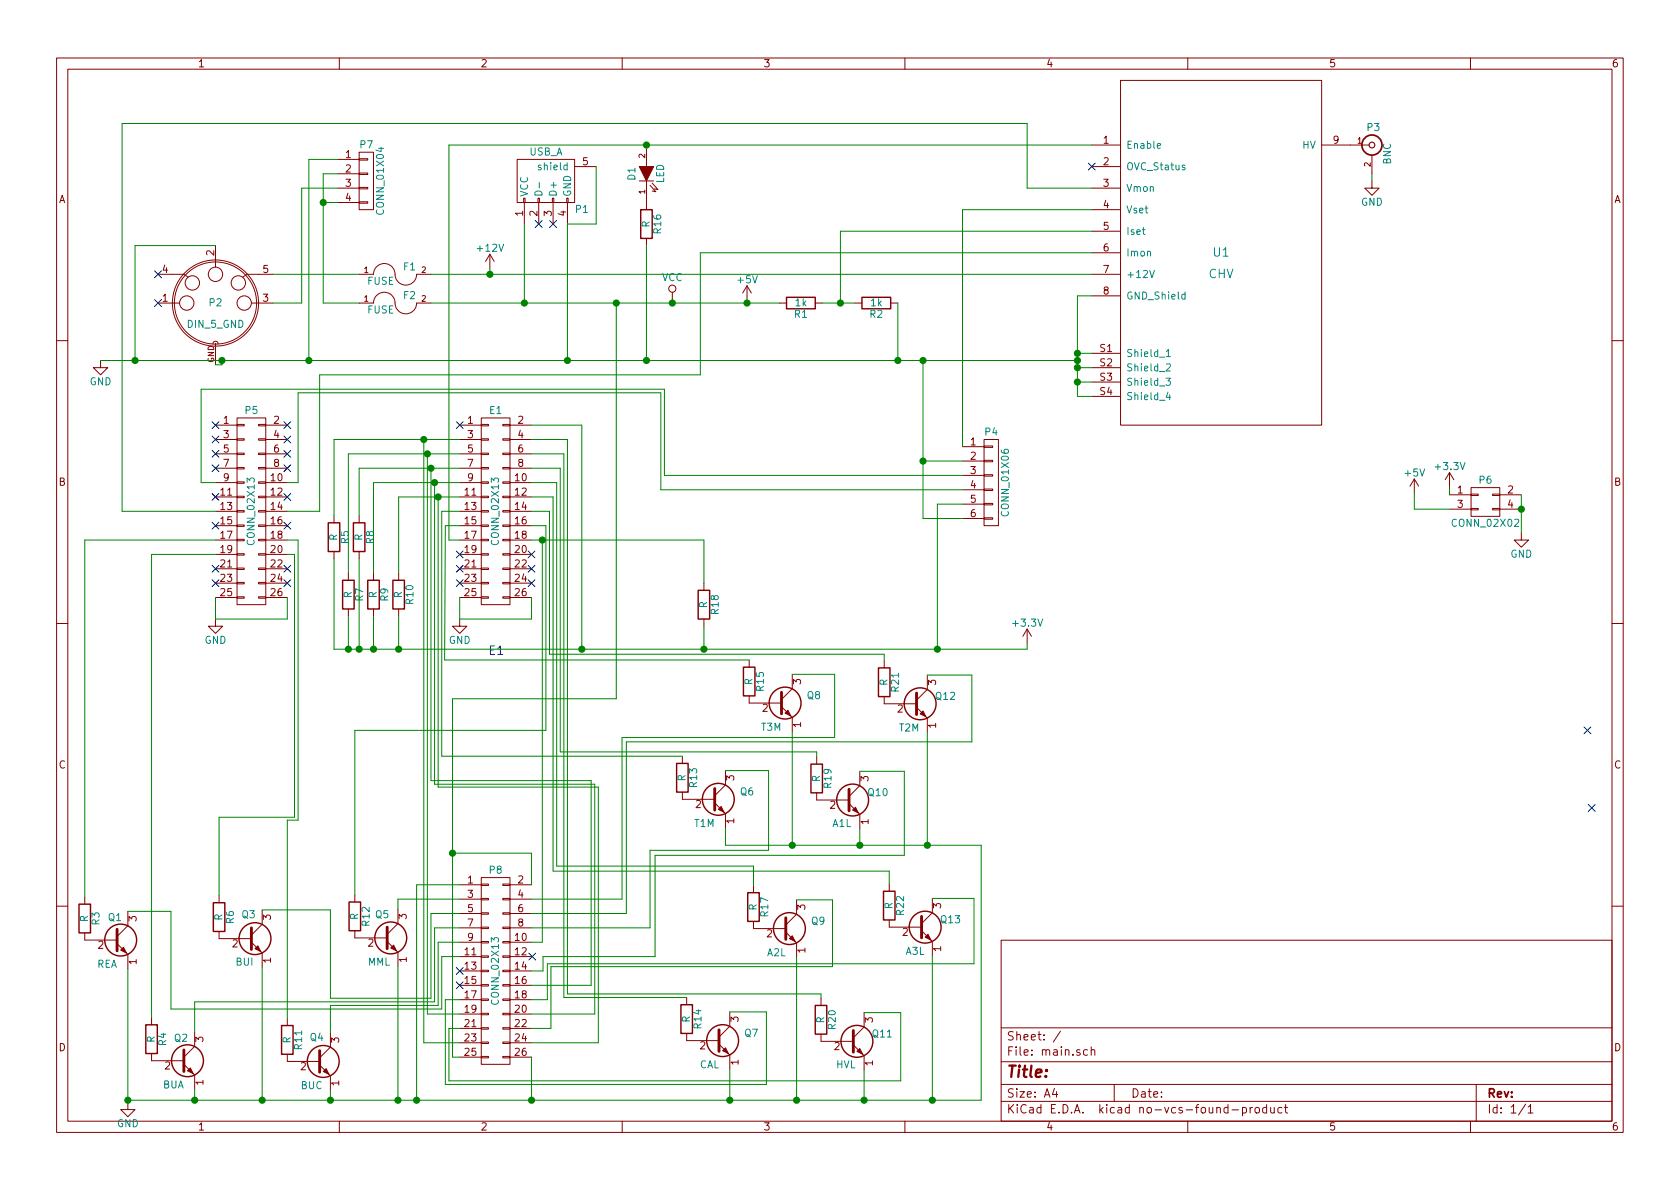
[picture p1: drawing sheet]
EESchema Schematic File Version 2
LIBS:power
LIBS:device
LIBS:transistors
LIBS:conn
LIBS:linear
LIBS:regul
LIBS:74xx
LIBS:cmos4000
LIBS:adc-dac
LIBS:memory
LIBS:xilinx
LIBS:microcontrollers
LIBS:dsp
LIBS:microchip
LIBS:analog_switches
LIBS:motorola
LIBS:texas
LIBS:intel
LIBS:audio
LIBS:interface
LIBS:digital-audio
LIBS:philips
LIBS:display
LIBS:cypress
LIBS:siliconi
LIBS:opto
LIBS:atmel
LIBS:contrib
LIBS:valves
LIBS:chv
LIBS:din
EELAYER 25 0
EELAYER END
$Descr A4 11693 8268
encoding utf-8
Sheet 1 1
Title ""
Date ""
Rev ""
Comp ""
Comment1 ""
Comment2 ""
Comment3 ""
Comment4 ""
$EndDescr
$Comp
L CHV U1
U 1 1
P 8500 1750
F 0 "U1" H 8500 1750 60  0000 C CNN
F 1 "CHV" H 8500 1600 60  0000 C CNN
F 2 "caen:CHV-rev2" H 8500 1750 60  0001 C CNN
F 3 "" H 8500 1750 60  0000 C CNN
	1    8500 1750
	1    0    0    -1  
$EndComp
$Comp
L CONN_02X13 E1
U 1 1
P 3450 3550
F 0 "E1" H 3450 4250 50  0000 C CNN
F 1 "CONN_02X13" V 3450 3550 50  0000 C CNN
F 2 "Pin_Headers:Pin_Header_Straight_2x13" H 3450 2400 60  0001 C CNN
F 3 "" H 3450 2400 60  0000 C CNN
	1    3450 3550
	1    0    0    -1  
$EndComp
$Comp
L CONN_02X13 P5
U 1 1
P 1750 3550
F 0 "P5" H 1750 4250 50  0000 C CNN
F 1 "CONN_02X13" V 1750 3550 50  0000 C CNN
F 2 "Pin_Headers:Pin_Header_Straight_2x13" H 1750 2400 60  0001 C CNN
F 3 "" H 1750 2400 60  0000 C CNN
	1    1750 3550
	1    0    0    -1  
$EndComp
$Comp
L CONN_01X04 P7
U 1 1
P 2550 1250
F 0 "P7" H 2550 1500 50  0000 C CNN
F 1 "CONN_01X04" V 2650 1250 50  0000 C CNN
F 2 "Pin_Headers:Pin_Header_Straight_1x04" H 2550 1250 60  0001 C CNN
F 3 "" H 2550 1250 60  0000 C CNN
	1    2550 1250
	1    0    0    -1  
$EndComp
$Comp
L USB_A P1
U 1 1
P 3850 1250
F 0 "P1" H 4050 1050 50  0000 C CNN
F 1 "USB_A" H 3800 1450 50  0000 C CNN
F 2 "Connect:USB_A" V 3800 1150 60  0001 C CNN
F 3 "" V 3800 1150 60  0000 C CNN
	1    3850 1250
	1    0    0    -1  
$EndComp
$Comp
L CONN_01X06 P4
U 1 1
P 6900 3350
F 0 "P4" H 6900 3700 50  0000 C CNN
F 1 "CONN_01X06" V 7000 3350 50  0000 C CNN
F 2 "Pin_Headers:Pin_Header_Straight_1x06" H 6900 3350 60  0001 C CNN
F 3 "" H 6900 3350 60  0000 C CNN
	1    6900 3350
	1    0    0    -1  
$EndComp
$Comp
L FUSE F1
U 1 1
P 2750 1900
F 0 "F1" H 2850 1950 50  0000 C CNN
F 1 "FUSE" H 2650 1850 50  0000 C CNN
F 2 "Fuse_Holders_and_Fuses:Fuseholder5x20_horiz_SemiClosed_Casing10x25mm" H 2750 1900 60  0001 C CNN
F 3 "" H 2750 1900 60  0000 C CNN
	1    2750 1900
	1    0    0    -1  
$EndComp
$Comp
L FUSE F2
U 1 1
P 2750 2100
F 0 "F2" H 2850 2150 50  0000 C CNN
F 1 "FUSE" H 2650 2050 50  0000 C CNN
F 2 "Fuse_Holders_and_Fuses:Fuseholder5x20_horiz_SemiClosed_Casing10x25mm" H 2750 2100 60  0001 C CNN
F 3 "" H 2750 2100 60  0000 C CNN
	1    2750 2100
	1    0    0    -1  
$EndComp
$Comp
L R R1
U 1 1
P 5575 2100
F 0 "R1" V 5655 2100 50  0000 C CNN
F 1 "1k" V 5575 2100 50  0000 C CNN
F 2 "Resistors_ThroughHole:Resistor_Horizontal_RM10mm" V 5505 2100 30  0001 C CNN
F 3 "" H 5575 2100 30  0000 C CNN
	1    5575 2100
	0    1    1    0   
$EndComp
$Comp
L R R2
U 1 1
P 6100 2100
F 0 "R2" V 6180 2100 50  0000 C CNN
F 1 "1k" V 6100 2100 50  0000 C CNN
F 2 "Resistors_ThroughHole:Resistor_Horizontal_RM10mm" V 6030 2100 30  0001 C CNN
F 3 "" H 6100 2100 30  0000 C CNN
	1    6100 2100
	0    1    1    0   
$EndComp
$Comp
L BNC P3
U 1 1
P 9550 1000
F 0 "P3" H 9560 1120 50  0000 C CNN
F 1 "BNC" V 9660 940 50  0000 C CNN
F 2 "caen:BNC" H 9550 1000 60  0001 C CNN
F 3 "" H 9550 1000 60  0000 C CNN
	1    9550 1000
	1    0    0    -1  
$EndComp
$Comp
L DIN_5_GND P2
U 1 1
P 1500 2100
F 0 "P2" H 1500 2100 50  0000 C CNN
F 1 "DIN_5_GND" H 1500 1950 50  0000 C CNN
F 2 "caen:DIN-Switchcraft" H 1500 2100 50  0001 C CNN
F 3 "" H 1500 2100 50  0000 C CNN
	1    1500 2100
	1    0    0    -1  
$EndComp
NoConn ~ 1100 1900
NoConn ~ 1100 2100
$Comp
L GND #PWR01
U 1 1
P 9550 1250
F 0 "#PWR01" H 9550 1000 50  0001 C CNN
F 1 "GND" H 9550 1100 50  0000 C CNN
F 2 "" H 9550 1250 60  0000 C CNN
F 3 "" H 9550 1250 60  0000 C CNN
	1    9550 1250
	1    0    0    -1  
$EndComp
NoConn ~ 1500 2950
NoConn ~ 1500 3050
NoConn ~ 1500 3150
NoConn ~ 1500 3250
NoConn ~ 1500 3450
NoConn ~ 2000 2950
NoConn ~ 2000 3050
NoConn ~ 2000 3150
NoConn ~ 2000 3250
NoConn ~ 2000 3450
NoConn ~ 2000 3650
NoConn ~ 1500 3650
NoConn ~ 1500 3950
NoConn ~ 2000 3950
NoConn ~ 2000 4050
NoConn ~ 1500 4050
NoConn ~ 3200 2950
NoConn ~ 3200 3850
NoConn ~ 3200 3950
NoConn ~ 3200 4050
NoConn ~ 3700 4050
NoConn ~ 3700 3950
NoConn ~ 3700 3850
NoConn ~ 3750 1550
NoConn ~ 3850 1550
NoConn ~ 7600 1150
$Comp
L R R18
U 1 1
P 4900 4200
F 0 "R18" V 4980 4200 50  0000 C CNN
F 1 "R" V 4900 4200 50  0000 C CNN
F 2 "Resistors_ThroughHole:Resistor_Horizontal_RM10mm" V 4830 4200 50  0001 C CNN
F 3 "" H 4900 4200 50  0000 C CNN
	1    4900 4200
	1    0    0    -1  
$EndComp
$Comp
L +12V #PWR02
U 1 1
P 3410 1860
F 0 "#PWR02" H 3410 1710 50  0001 C CNN
F 1 "+12V" H 3410 2000 50  0000 C CNN
F 2 "" H 3410 1860 50  0000 C CNN
F 3 "" H 3410 1860 50  0000 C CNN
	1    3410 1860
	1    0    0    -1  
$EndComp
$Comp
L +5V #PWR03
U 1 1
P 5200 2080
F 0 "#PWR03" H 5200 1930 50  0001 C CNN
F 1 "+5V" H 5200 2220 50  0000 C CNN
F 2 "" H 5200 2080 50  0000 C CNN
F 3 "" H 5200 2080 50  0000 C CNN
	1    5200 2080
	1    0    0    -1  
$EndComp
$Comp
L GND #PWR04
U 1 1
P 700 2500
F 0 "#PWR04" H 700 2250 50  0001 C CNN
F 1 "GND" H 700 2350 50  0000 C CNN
F 2 "" H 700 2500 50  0000 C CNN
F 3 "" H 700 2500 50  0000 C CNN
	1    700  2500
	1    0    0    -1  
$EndComp
$Comp
L +3.3V #PWR05
U 1 1
P 7150 4470
F 0 "#PWR05" H 7150 4320 50  0001 C CNN
F 1 "+3.3V" H 7150 4610 50  0000 C CNN
F 2 "" H 7150 4470 50  0000 C CNN
F 3 "" H 7150 4470 50  0000 C CNN
	1    7150 4470
	1    0    0    -1  
$EndComp
$Comp
L GND #PWR06
U 1 1
P 3200 4300
F 0 "#PWR06" H 3200 4050 50  0001 C CNN
F 1 "GND" H 3200 4150 50  0000 C CNN
F 2 "" H 3200 4300 50  0000 C CNN
F 3 "" H 3200 4300 50  0000 C CNN
	1    3200 4300
	1    0    0    -1  
$EndComp
$Comp
L GND #PWR07
U 1 1
P 1500 4300
F 0 "#PWR07" H 1500 4050 50  0001 C CNN
F 1 "GND" H 1500 4150 50  0000 C CNN
F 2 "" H 1500 4300 50  0000 C CNN
F 3 "" H 1500 4300 50  0000 C CNN
	1    1500 4300
	1    0    0    -1  
$EndComp
Text Notes 3400 4550 0    60   ~ 0
E1
$Comp
L R R9
U 1 1
P 2600 4130
F 0 "R9" V 2680 4130 50  0000 C CNN
F 1 "R" V 2600 4130 50  0000 C CNN
F 2 "Resistors_ThroughHole:Resistor_Horizontal_RM10mm" V 2530 4130 50  0001 C CNN
F 3 "" H 2600 4130 50  0000 C CNN
	1    2600 4130
	1    0    0    -1  
$EndComp
$Comp
L R R10
U 1 1
P 2775 4130
F 0 "R10" V 2855 4130 50  0000 C CNN
F 1 "R" V 2775 4130 50  0000 C CNN
F 2 "Resistors_ThroughHole:Resistor_Horizontal_RM10mm" V 2705 4130 50  0001 C CNN
F 3 "" H 2775 4130 50  0000 C CNN
	1    2775 4130
	1    0    0    -1  
$EndComp
$Comp
L R R8
U 1 1
P 2500 3730
F 0 "R8" V 2580 3730 50  0000 C CNN
F 1 "R" V 2500 3730 50  0000 C CNN
F 2 "Resistors_ThroughHole:Resistor_Horizontal_RM10mm" V 2430 3730 50  0001 C CNN
F 3 "" H 2500 3730 50  0000 C CNN
	1    2500 3730
	1    0    0    -1  
$EndComp
$Comp
L R R7
U 1 1
P 2425 4130
F 0 "R7" V 2505 4130 50  0000 C CNN
F 1 "R" V 2425 4130 50  0000 C CNN
F 2 "Resistors_ThroughHole:Resistor_Horizontal_RM10mm" V 2355 4130 50  0001 C CNN
F 3 "" H 2425 4130 50  0000 C CNN
	1    2425 4130
	1    0    0    -1  
$EndComp
$Comp
L R R5
U 1 1
P 2325 3730
F 0 "R5" V 2405 3730 50  0000 C CNN
F 1 "R" V 2325 3730 50  0000 C CNN
F 2 "Resistors_ThroughHole:Resistor_Horizontal_RM10mm" V 2255 3730 50  0001 C CNN
F 3 "" H 2325 3730 50  0000 C CNN
	1    2325 3730
	1    0    0    -1  
$EndComp
$Comp
L LED D1
U 1 1
P 4500 1200
F 0 "D1" H 4500 1300 50  0000 C CNN
F 1 "LED" H 4500 1100 50  0000 C CNN
F 2 "LEDs:LED-5MM" H 4500 1200 50  0001 C CNN
F 3 "" H 4500 1200 50  0000 C CNN
	1    4500 1200
	0    -1   -1   0   
$EndComp
$Comp
L R R16
U 1 1
P 4500 1550
F 0 "R16" V 4580 1550 50  0000 C CNN
F 1 "R" V 4500 1550 50  0000 C CNN
F 2 "Resistors_ThroughHole:Resistor_Horizontal_RM10mm" V 4430 1550 50  0001 C CNN
F 3 "" H 4500 1550 50  0000 C CNN
	1    4500 1550
	1    0    0    -1  
$EndComp
$Comp
L +3.3V #PWR08
U 1 1
P 10090 3380
F 0 "#PWR08" H 10090 3230 50  0001 C CNN
F 1 "+3.3V" H 10090 3520 50  0000 C CNN
F 2 "" H 10090 3380 50  0000 C CNN
F 3 "" H 10090 3380 50  0000 C CNN
	1    10090 3380
	1    0    0    -1  
$EndComp
$Comp
L +5V #PWR09
U 1 1
P 9845 3425
F 0 "#PWR09" H 9845 3275 50  0001 C CNN
F 1 "+5V" H 9845 3565 50  0000 C CNN
F 2 "" H 9845 3425 50  0000 C CNN
F 3 "" H 9845 3425 50  0000 C CNN
	1    9845 3425
	1    0    0    -1  
$EndComp
$Comp
L GND #PWR010
U 1 1
P 10590 3700
F 0 "#PWR010" H 10590 3450 50  0001 C CNN
F 1 "GND" H 10590 3550 50  0000 C CNN
F 2 "" H 10590 3700 50  0000 C CNN
F 3 "" H 10590 3700 50  0000 C CNN
	1    10590 3700
	1    0    0    -1  
$EndComp
$Comp
L GND #PWR011
U 1 1
P 890 7665
F 0 "#PWR011" H 890 7415 50  0001 C CNN
F 1 "GND" H 890 7515 50  0000 C CNN
F 2 "" H 890 7665 50  0000 C CNN
F 3 "" H 890 7665 50  0000 C CNN
	1    890  7665
	1    0    0    -1  
$EndComp
$Comp
L CONN_02X02 P6
U 1 1
P 10340 3485
F 0 "P6" H 10340 3635 50  0000 C CNN
F 1 "CONN_02X02" H 10340 3335 50  0000 C CNN
F 2 "Pin_Headers:Pin_Header_Straight_2x02" H 10340 2285 50  0001 C CNN
F 3 "" H 10340 2285 50  0000 C CNN
	1    10340 3485
	1    0    0    -1  
$EndComp
$Comp
L Q_NPN_EBC Q13
U 1 1
P 6390 6445
F 0 "Q13" H 6690 6495 50  0000 R CNN
F 1 "A3L" H 6435 6275 50  0000 R CNN
F 2 "TO_SOT_Packages_THT:TO-92_Inline_Wide" H 6590 6545 50  0001 C CNN
F 3 "" H 6390 6445 50  0000 C CNN
	1    6390 6445
	1    0    0    -1  
$EndComp
$Comp
L Q_NPN_EBC Q9
U 1 1
P 5445 6455
F 0 "Q9" H 5745 6505 50  0000 R CNN
F 1 "A2L" H 5470 6285 50  0000 R CNN
F 2 "TO_SOT_Packages_THT:TO-92_Inline_Wide" H 5645 6555 50  0001 C CNN
F 3 "" H 5445 6455 50  0000 C CNN
	1    5445 6455
	1    0    0    -1  
$EndComp
$Comp
L Q_NPN_EBC Q11
U 1 1
P 5915 7240
F 0 "Q11" H 6215 7290 50  0000 R CNN
F 1 "HVL" H 5955 7075 50  0000 R CNN
F 2 "TO_SOT_Packages_THT:TO-92_Inline_Wide" H 6115 7340 50  0001 C CNN
F 3 "" H 5915 7240 50  0000 C CNN
	1    5915 7240
	1    0    0    -1  
$EndComp
$Comp
L Q_NPN_EBC Q7
U 1 1
P 4980 7235
F 0 "Q7" H 5280 7285 50  0000 R CNN
F 1 "CAL" H 5005 7065 50  0000 R CNN
F 2 "TO_SOT_Packages_THT:TO-92_Inline_Wide" H 5180 7335 50  0001 C CNN
F 3 "" H 4980 7235 50  0000 C CNN
	1    4980 7235
	1    0    0    -1  
$EndComp
$Comp
L CONN_02X13 P8
U 1 1
P 3450 6750
F 0 "P8" H 3450 7450 50  0000 C CNN
F 1 "CONN_02X13" V 3450 6750 50  0000 C CNN
F 2 "Pin_Headers:Pin_Header_Straight_2x13" H 3450 5600 50  0001 C CNN
F 3 "" H 3450 5600 50  0000 C CNN
	1    3450 6750
	1    0    0    -1  
$EndComp
$Comp
L Q_NPN_EBC Q5
U 1 1
P 2670 6520
F 0 "Q5" H 2710 6680 50  0000 R CNN
F 1 "MML" H 2715 6350 50  0000 R CNN
F 2 "TO_SOT_Packages_THT:TO-92_Inline_Wide" H 2870 6620 50  0001 C CNN
F 3 "" H 2670 6520 50  0000 C CNN
	1    2670 6520
	1    0    0    -1  
$EndComp
$Comp
L Q_NPN_EBC Q4
U 1 1
P 2200 7380
F 0 "Q4" H 2255 7545 50  0000 R CNN
F 1 "BUC" H 2245 7210 50  0000 R CNN
F 2 "TO_SOT_Packages_THT:TO-92_Inline_Wide" H 2400 7480 50  0001 C CNN
F 3 "" H 2200 7380 50  0000 C CNN
	1    2200 7380
	1    0    0    -1  
$EndComp
$Comp
L Q_NPN_EBC Q2
U 1 1
P 1255 7375
F 0 "Q2" H 1310 7530 50  0000 R CNN
F 1 "BUA" H 1280 7205 50  0000 R CNN
F 2 "TO_SOT_Packages_THT:TO-92_Inline_Wide" H 1455 7475 50  0001 C CNN
F 3 "" H 1255 7375 50  0000 C CNN
	1    1255 7375
	1    0    0    -1  
$EndComp
$Comp
L Q_NPN_EBC Q3
U 1 1
P 1725 6525
F 0 "Q3" H 1780 6690 50  0000 R CNN
F 1 "BUI" H 1765 6360 50  0000 R CNN
F 2 "TO_SOT_Packages_THT:TO-92_Inline_Wide" H 1925 6625 50  0001 C CNN
F 3 "" H 1725 6525 50  0000 C CNN
	1    1725 6525
	1    0    0    -1  
$EndComp
$Comp
L Q_NPN_EBC Q1
U 1 1
P 790 6535
F 0 "Q1" H 850 6690 50  0000 R CNN
F 1 "REA" H 815 6365 50  0000 R CNN
F 2 "TO_SOT_Packages_THT:TO-92_Inline_Wide" H 990 6635 50  0001 C CNN
F 3 "" H 790 6535 50  0000 C CNN
	1    790  6535
	1    0    0    -1  
$EndComp
$Comp
L Q_NPN_EBC Q12
U 1 1
P 6355 4890
F 0 "Q12" H 6655 4940 50  0000 R CNN
F 1 "T2M" H 6400 4720 50  0000 R CNN
F 2 "TO_SOT_Packages_THT:TO-92_Inline_Wide" H 6555 4990 50  0001 C CNN
F 3 "" H 6355 4890 50  0000 C CNN
	1    6355 4890
	1    0    0    -1  
$EndComp
$Comp
L Q_NPN_EBC Q8
U 1 1
P 5415 4885
F 0 "Q8" H 5715 4935 50  0000 R CNN
F 1 "T3M" H 5440 4715 50  0000 R CNN
F 2 "TO_SOT_Packages_THT:TO-92_Inline_Wide" H 5615 4985 50  0001 C CNN
F 3 "" H 5415 4885 50  0000 C CNN
	1    5415 4885
	1    0    0    -1  
$EndComp
$Comp
L Q_NPN_EBC Q10
U 1 1
P 5885 5560
F 0 "Q10" H 6185 5610 50  0000 R CNN
F 1 "A1L" H 5925 5395 50  0000 R CNN
F 2 "TO_SOT_Packages_THT:TO-92_Inline_Wide" H 6085 5660 50  0001 C CNN
F 3 "" H 5885 5560 50  0000 C CNN
	1    5885 5560
	1    0    0    -1  
$EndComp
$Comp
L Q_NPN_EBC Q6
U 1 1
P 4950 5555
F 0 "Q6" H 5250 5605 50  0000 R CNN
F 1 "T1M" H 4975 5385 50  0000 R CNN
F 2 "TO_SOT_Packages_THT:TO-92_Inline_Wide" H 5150 5655 50  0001 C CNN
F 3 "" H 4950 5555 50  0000 C CNN
	1    4950 5555
	1    0    0    -1  
$EndComp
$Comp
L R R3
U 1 1
P 590 6385
F 0 "R3" V 670 6385 50  0000 C CNN
F 1 "R" V 590 6385 50  0000 C CNN
F 2 "Resistors_ThroughHole:Resistor_Horizontal_RM10mm" V 520 6385 50  0001 C CNN
F 3 "" H 590 6385 50  0000 C CNN
	1    590  6385
	1    0    0    -1  
$EndComp
$Comp
L R R4
U 1 1
P 1055 7225
F 0 "R4" V 1135 7225 50  0000 C CNN
F 1 "R" V 1055 7225 50  0000 C CNN
F 2 "Resistors_ThroughHole:Resistor_Horizontal_RM10mm" V 985 7225 50  0001 C CNN
F 3 "" H 1055 7225 50  0000 C CNN
	1    1055 7225
	1    0    0    -1  
$EndComp
$Comp
L R R6
U 1 1
P 1525 6375
F 0 "R6" V 1605 6375 50  0000 C CNN
F 1 "R" V 1525 6375 50  0000 C CNN
F 2 "Resistors_ThroughHole:Resistor_Horizontal_RM10mm" V 1455 6375 50  0001 C CNN
F 3 "" H 1525 6375 50  0000 C CNN
	1    1525 6375
	1    0    0    -1  
$EndComp
$Comp
L R R11
U 1 1
P 2000 7230
F 0 "R11" V 2080 7230 50  0000 C CNN
F 1 "R" V 2000 7230 50  0000 C CNN
F 2 "Resistors_ThroughHole:Resistor_Horizontal_RM10mm" V 1930 7230 50  0001 C CNN
F 3 "" H 2000 7230 50  0000 C CNN
	1    2000 7230
	1    0    0    -1  
$EndComp
$Comp
L R R12
U 1 1
P 2470 6370
F 0 "R12" V 2550 6370 50  0000 C CNN
F 1 "R" V 2470 6370 50  0000 C CNN
F 2 "Resistors_ThroughHole:Resistor_Horizontal_RM10mm" V 2400 6370 50  0001 C CNN
F 3 "" H 2470 6370 50  0000 C CNN
	1    2470 6370
	1    0    0    -1  
$EndComp
$Comp
L R R14
U 1 1
P 4780 7085
F 0 "R14" V 4860 7085 50  0000 C CNN
F 1 "R" V 4780 7085 50  0000 C CNN
F 2 "Resistors_ThroughHole:Resistor_Horizontal_RM10mm" V 4710 7085 50  0001 C CNN
F 3 "" H 4780 7085 50  0000 C CNN
	1    4780 7085
	1    0    0    -1  
$EndComp
$Comp
L R R17
U 1 1
P 5245 6305
F 0 "R17" V 5325 6305 50  0000 C CNN
F 1 "R" V 5245 6305 50  0000 C CNN
F 2 "Resistors_ThroughHole:Resistor_Horizontal_RM10mm" V 5175 6305 50  0001 C CNN
F 3 "" H 5245 6305 50  0000 C CNN
	1    5245 6305
	1    0    0    -1  
$EndComp
$Comp
L R R20
U 1 1
P 5715 7090
F 0 "R20" V 5795 7090 50  0000 C CNN
F 1 "R" V 5715 7090 50  0000 C CNN
F 2 "Resistors_ThroughHole:Resistor_Horizontal_RM10mm" V 5645 7090 50  0001 C CNN
F 3 "" H 5715 7090 50  0000 C CNN
	1    5715 7090
	1    0    0    -1  
$EndComp
$Comp
L R R22
U 1 1
P 6190 6295
F 0 "R22" V 6270 6295 50  0000 C CNN
F 1 "R" V 6190 6295 50  0000 C CNN
F 2 "Resistors_ThroughHole:Resistor_Horizontal_RM10mm" V 6120 6295 50  0001 C CNN
F 3 "" H 6190 6295 50  0000 C CNN
	1    6190 6295
	1    0    0    -1  
$EndComp
$Comp
L R R13
U 1 1
P 4750 5405
F 0 "R13" V 4830 5405 50  0000 C CNN
F 1 "R" V 4750 5405 50  0000 C CNN
F 2 "Resistors_ThroughHole:Resistor_Horizontal_RM10mm" V 4680 5405 50  0001 C CNN
F 3 "" H 4750 5405 50  0000 C CNN
	1    4750 5405
	1    0    0    -1  
$EndComp
$Comp
L R R15
U 1 1
P 5215 4735
F 0 "R15" V 5295 4735 50  0000 C CNN
F 1 "R" V 5215 4735 50  0000 C CNN
F 2 "Resistors_ThroughHole:Resistor_Horizontal_RM10mm" V 5145 4735 50  0001 C CNN
F 3 "" H 5215 4735 50  0000 C CNN
	1    5215 4735
	1    0    0    -1  
$EndComp
$Comp
L R R19
U 1 1
P 5685 5410
F 0 "R19" V 5765 5410 50  0000 C CNN
F 1 "R" V 5685 5410 50  0000 C CNN
F 2 "Resistors_ThroughHole:Resistor_Horizontal_RM10mm" V 5615 5410 50  0001 C CNN
F 3 "" H 5685 5410 50  0000 C CNN
	1    5685 5410
	1    0    0    -1  
$EndComp
$Comp
L R R21
U 1 1
P 6155 4740
F 0 "R21" V 6235 4740 50  0000 C CNN
F 1 "R" V 6155 4740 50  0000 C CNN
F 2 "Resistors_ThroughHole:Resistor_Horizontal_RM10mm" V 6085 4740 50  0001 C CNN
F 3 "" H 6155 4740 50  0000 C CNN
	1    6155 4740
	1    0    0    -1  
$EndComp
NoConn ~ 3200 6750
NoConn ~ 3200 6850
$Comp
L VCC #PWR012
U 1 1
P 4680 2075
F 0 "#PWR012" H 4680 1925 50  0001 C CNN
F 1 "VCC" H 4680 2225 50  0000 C CNN
F 2 "" H 4680 2075 50  0000 C CNN
F 3 "" H 4680 2075 50  0000 C CNN
	1    4680 2075
	1    0    0    -1  
$EndComp
NoConn ~ 11080 5615
NoConn ~ 11050 5075
NoConn ~ 3705 6650
Wire Wire Line
	3000 2100 5425 2100
Wire Wire Line
	3000 1900 7600 1900
Wire Wire Line
	7500 2500 700  2500
Connection ~ 3950 2500
Wire Wire Line
	590  3750 1500 3750
Wire Wire Line
	2000 3750 2075 3750
Wire Wire Line
	1900 1900 2500 1900
Wire Wire Line
	1500 3850 1055 3850
Wire Wire Line
	1500 3350 1400 3350
Wire Wire Line
	850  3550 1500 3550
Wire Wire Line
	2000 3550 2225 3550
Wire Wire Line
	1900 2100 2100 2100
Connection ~ 2150 2500
Wire Wire Line
	2250 2100 2500 2100
Wire Wire Line
	9550 1250 9550 1200
Wire Wire Line
	3650 1550 3650 2100
Connection ~ 3650 2100
Wire Wire Line
	3950 1550 4150 1550
Wire Wire Line
	4150 1550 4150 1150
Wire Wire Line
	3950 2500 3950 1550
Wire Wire Line
	5850 1600 7600 1600
Wire Wire Line
	7500 2050 7500 2750
Wire Wire Line
	7500 2450 7600 2450
Wire Wire Line
	7500 2050 7600 2050
Connection ~ 7500 2450
Wire Wire Line
	7500 2550 7600 2550
Connection ~ 7500 2500
Wire Wire Line
	7500 2650 7600 2650
Connection ~ 7500 2550
Wire Wire Line
	7500 2750 7600 2750
Connection ~ 7500 2650
Wire Wire Line
	2325 4510 7150 4510
Wire Wire Line
	1500 4150 1500 4300
Wire Wire Line
	1500 4300 2000 4300
Wire Wire Line
	2000 4300 2000 4150
Wire Wire Line
	3200 4150 3200 4300
Wire Wire Line
	3200 4300 3700 4300
Wire Wire Line
	3700 4300 3700 4150
Wire Wire Line
	3700 2950 4050 2950
Wire Wire Line
	4050 2950 4050 4510
Connection ~ 4050 4510
Wire Wire Line
	850  3550 850  850 
Wire Wire Line
	850  850  7150 850 
Wire Wire Line
	7150 850  7150 1300
Wire Wire Line
	7150 1300 7600 1300
Wire Wire Line
	3700 3650 3800 3650
Wire Wire Line
	3800 3650 3800 5075
Wire Wire Line
	3200 3650 3100 3650
Wire Wire Line
	3100 3650 3095 4585
Wire Wire Line
	3825 3550 3700 3550
Wire Wire Line
	3075 3550 3075 5255
Wire Wire Line
	3075 3550 3200 3550
Wire Wire Line
	3775 3750 3775 6550
Wire Wire Line
	3700 3750 4900 3750
Wire Wire Line
	5725 2100 5950 2100
Wire Wire Line
	5850 2100 5850 1600
Connection ~ 5850 2100
Wire Wire Line
	6250 2100 6250 2500
Connection ~ 6250 2500
Wire Wire Line
	4900 3750 4900 4050
Connection ~ 3775 3750
Wire Wire Line
	4900 4350 4900 4510
Connection ~ 4900 4510
Wire Wire Line
	7600 1450 6700 1450
Wire Wire Line
	6700 1450 6700 3100
Wire Wire Line
	6425 2500 6425 3600
Connection ~ 6425 2500
Wire Wire Line
	6425 3200 6700 3200
Wire Wire Line
	6425 3600 6700 3600
Connection ~ 6425 3200
Wire Wire Line
	6700 3500 6525 3500
Wire Wire Line
	6525 3500 6525 4510
Connection ~ 6525 4510
Wire Wire Line
	2000 3850 2050 3850
Wire Wire Line
	3850 3450 3700 3450
Wire Wire Line
	3050 3450 3050 5470
Wire Wire Line
	2775 3450 3200 3450
Wire Wire Line
	3875 3350 3875 6020
Wire Wire Line
	3875 3350 3700 3350
Wire Wire Line
	3025 3350 3025 5450
Wire Wire Line
	2600 3350 3200 3350
Wire Wire Line
	2775 3450 2775 3980
Connection ~ 3050 3450
Wire Wire Line
	2775 4280 2775 4510
Connection ~ 2775 4510
Wire Wire Line
	2600 3350 2600 3980
Connection ~ 3025 3350
Wire Wire Line
	2600 4280 2600 4510
Connection ~ 2600 4510
Wire Wire Line
	3900 3250 3900 5225
Wire Wire Line
	3900 3250 3700 3250
Wire Wire Line
	3200 3750 3125 3750
Wire Wire Line
	3125 3750 3125 1000
Wire Wire Line
	3125 1000 7600 1000
Wire Wire Line
	2500 3250 3200 3250
Wire Wire Line
	3000 3250 3000 5425
Wire Wire Line
	590  3750 590  6235
Wire Wire Line
	3000 5425 4115 5425
Connection ~ 3000 3250
Wire Wire Line
	2425 3150 3200 3150
Wire Wire Line
	2975 3150 2975 7050
Connection ~ 2975 3150
Wire Wire Line
	3925 3150 3925 6935
Wire Wire Line
	3925 3150 3700 3150
Wire Wire Line
	3950 3050 3950 6910
Wire Wire Line
	3950 3050 3700 3050
Wire Wire Line
	2950 3050 2950 7250
Wire Wire Line
	2325 3050 3200 3050
Wire Wire Line
	2500 3250 2500 3580
Wire Wire Line
	2500 3880 2500 4510
Connection ~ 2500 4510
Wire Wire Line
	2425 3150 2425 3980
Wire Wire Line
	2325 3050 2325 3580
Connection ~ 2950 3050
Wire Wire Line
	2325 3880 2325 4510
Wire Wire Line
	2425 4280 2425 4510
Connection ~ 2425 4510
Wire Wire Line
	6700 3300 4625 3300
Wire Wire Line
	4625 3300 4625 2700
Wire Wire Line
	4625 2700 1400 2700
Wire Wire Line
	1400 2700 1400 3350
Wire Wire Line
	2000 3350 2075 3350
Wire Wire Line
	2075 3350 2075 2725
Wire Wire Line
	2075 2725 4600 2725
Wire Wire Line
	4600 2725 4600 3400
Wire Wire Line
	4600 3400 6700 3400
Wire Wire Line
	2225 3550 2225 2600
Wire Wire Line
	2225 2600 4875 2600
Wire Wire Line
	4875 2600 4875 1750
Wire Wire Line
	4875 1750 7600 1750
Wire Wire Line
	4500 1700 4500 2500
Connection ~ 4500 2500
Wire Wire Line
	2100 2100 2100 1300
Wire Wire Line
	2100 1300 2350 1300
Wire Wire Line
	2350 1400 2250 1400
Wire Wire Line
	2250 1200 2250 2100
Wire Wire Line
	2250 1200 2350 1200
Connection ~ 2250 1400
Wire Wire Line
	2350 1100 2150 1100
Wire Wire Line
	2150 1100 2150 2500
Connection ~ 4500 1000
Wire Wire Line
	1500 2530 1545 2530
Wire Wire Line
	1545 2530 1545 2500
Connection ~ 1545 2500
Wire Wire Line
	3775 6550 3700 6550
Wire Wire Line
	3800 5075 2470 5075
Wire Wire Line
	3825 3550 3825 4545
Wire Wire Line
	3825 4545 6155 4545
Wire Wire Line
	3850 3450 3850 6055
Wire Wire Line
	2950 7250 3200 7250
Wire Wire Line
	2975 7050 3200 7050
Wire Wire Line
	4115 5425 4115 6850
Wire Wire Line
	4115 6850 3700 6850
Wire Wire Line
	3025 5450 4140 5450
Wire Wire Line
	4140 5450 4140 7050
Wire Wire Line
	4140 7050 3700 7050
Wire Wire Line
	3050 5470 4165 5470
Wire Wire Line
	4165 5470 4165 7250
Wire Wire Line
	4165 7250 3700 7250
Wire Wire Line
	3095 4585 5215 4585
Wire Wire Line
	2050 3850 2050 5680
Wire Wire Line
	2770 6250 3200 6250
Wire Wire Line
	2900 6150 3200 6150
Wire Wire Line
	9845 3425 9845 3535
Wire Wire Line
	9845 3535 10090 3535
Wire Wire Line
	10590 3435 10590 3700
Connection ~ 10590 3535
Wire Wire Line
	5200 2080 5200 2100
Connection ~ 5200 2100
Wire Wire Line
	5080 7650 5080 7435
Wire Wire Line
	5545 7650 5545 6655
Wire Wire Line
	6015 7650 6015 7440
Wire Wire Line
	6490 7650 6490 6645
Wire Wire Line
	3700 7650 3700 7350
Wire Wire Line
	890  6735 890  7665
Wire Wire Line
	890  7650 6830 7650
Wire Wire Line
	1355 7575 1355 7650
Connection ~ 1355 7650
Wire Wire Line
	1825 6725 1825 7650
Connection ~ 1825 7650
Wire Wire Line
	2300 7580 2300 7650
Connection ~ 2300 7650
Wire Wire Line
	2770 6720 2770 7650
Connection ~ 2770 7650
Connection ~ 6015 7650
Connection ~ 5545 7650
Connection ~ 5080 7650
Wire Wire Line
	5050 5755 5050 5875
Wire Wire Line
	5050 5875 6830 5875
Wire Wire Line
	6830 5875 6830 7650
Connection ~ 6490 7650
Wire Wire Line
	5985 5760 5985 5875
Connection ~ 5985 5875
Wire Wire Line
	5515 5085 5515 5875
Connection ~ 5515 5875
Wire Wire Line
	6455 5090 6455 5875
Connection ~ 6455 5875
Wire Wire Line
	1055 3850 1055 7075
Wire Wire Line
	2050 5680 1525 5680
Wire Wire Line
	1525 5680 1525 6225
Wire Wire Line
	2000 7080 2000 5700
Wire Wire Line
	2000 5700 2075 5700
Wire Wire Line
	2075 5700 2075 3750
Wire Wire Line
	890  6335 1190 6335
Wire Wire Line
	1190 6335 1190 7015
Wire Wire Line
	1190 7015 3075 7015
Wire Wire Line
	2300 7180 2300 6990
Wire Wire Line
	2300 6990 3050 6990
Wire Wire Line
	1355 7175 1355 6965
Wire Wire Line
	1355 6965 3025 6965
Wire Wire Line
	1825 6325 2300 6325
Wire Wire Line
	2300 6325 2300 6940
Wire Wire Line
	2300 6940 3000 6940
Connection ~ 890  7650
Wire Wire Line
	2900 6150 2900 7650
Connection ~ 2900 7650
Wire Wire Line
	3075 7015 3075 6650
Wire Wire Line
	3075 6650 3200 6650
Wire Wire Line
	3050 6990 3050 6550
Wire Wire Line
	3050 6550 3200 6550
Wire Wire Line
	3025 6965 3025 6450
Wire Wire Line
	3025 6450 3200 6450
Wire Wire Line
	3000 6940 3000 6350
Wire Wire Line
	3000 6350 3200 6350
Wire Wire Line
	2770 6250 2770 6320
Wire Wire Line
	2470 5075 2470 6220
Wire Wire Line
	3200 6950 3100 6950
Wire Wire Line
	3100 6950 3100 7540
Wire Wire Line
	3100 7540 5335 7540
Wire Wire Line
	5335 7540 5335 7035
Wire Wire Line
	5335 7035 5080 7035
Wire Wire Line
	3200 7150 3125 7150
Wire Wire Line
	3125 7150 3125 7515
Wire Wire Line
	3125 7515 6270 7515
Wire Wire Line
	6270 7515 6270 7040
Wire Wire Line
	6270 7040 6015 7040
Connection ~ 3700 7650
Wire Wire Line
	3700 7150 3835 7150
Wire Wire Line
	3835 7150 3835 6720
Wire Wire Line
	3835 6720 5795 6720
Wire Wire Line
	5795 6720 5795 6255
Wire Wire Line
	5795 6255 5545 6255
Wire Wire Line
	3700 6950 3810 6950
Wire Wire Line
	3810 6950 3810 6700
Wire Wire Line
	3810 6700 6780 6700
Wire Wire Line
	6780 6700 6780 6245
Wire Wire Line
	6780 6245 6490 6245
Wire Wire Line
	3950 6910 5715 6910
Wire Wire Line
	5715 6910 5715 6940
Wire Wire Line
	3925 6935 4780 6935
Wire Wire Line
	3900 5225 5685 5225
Wire Wire Line
	5685 5225 5685 5260
Wire Wire Line
	3875 6020 5245 6020
Wire Wire Line
	5245 6020 5245 6155
Wire Wire Line
	6190 6055 6190 6145
Wire Wire Line
	6155 4545 6155 4590
Wire Wire Line
	3075 5255 4750 5255
Wire Wire Line
	4330 5125 4330 6250
Wire Wire Line
	4330 5125 5810 5125
Wire Wire Line
	5810 5125 5810 4685
Wire Wire Line
	5810 4685 5515 4685
Wire Wire Line
	4330 6250 3700 6250
Wire Wire Line
	3700 6350 4360 6350
Wire Wire Line
	4360 6350 4360 5155
Wire Wire Line
	4360 5155 6765 5155
Wire Wire Line
	6765 5155 6765 4690
Wire Wire Line
	6765 4690 6455 4690
Wire Wire Line
	3850 6055 6190 6055
Wire Wire Line
	3700 6450 4525 6450
Wire Wire Line
	4525 6450 4525 5910
Wire Wire Line
	4525 5910 5350 5910
Wire Wire Line
	5350 5910 5350 5355
Wire Wire Line
	5350 5355 5050 5355
Wire Wire Line
	4560 6650 4560 5945
Wire Wire Line
	4560 5945 6295 5945
Wire Wire Line
	6295 5945 6295 5360
Wire Wire Line
	6295 5360 5985 5360
Wire Wire Line
	3150 7350 3200 7350
Wire Wire Line
	3150 4855 3150 7350
Wire Wire Line
	3700 6150 3700 5930
Wire Wire Line
	3700 5930 3150 5930
Connection ~ 3150 5930
Wire Wire Line
	3150 4855 4290 4855
Wire Wire Line
	4290 4855 4290 2100
Connection ~ 4290 2100
Wire Wire Line
	7150 4510 7150 4470
Wire Wire Line
	3410 1860 3410 1900
Connection ~ 3410 1900
Wire Wire Line
	10090 3380 10090 3435
Wire Wire Line
	4680 2075 4680 2100
Connection ~ 4680 2100
Wire Wire Line
	3700 6750 3780 6750
Wire Wire Line
	3780 6750 3780 6650
Wire Wire Line
	3780 6650 4560 6650
Wire Wire Line
	1500 1700 940  1700
Wire Wire Line
	940  1700 940  2500
Connection ~ 940  2500
$EndSCHEMATC
